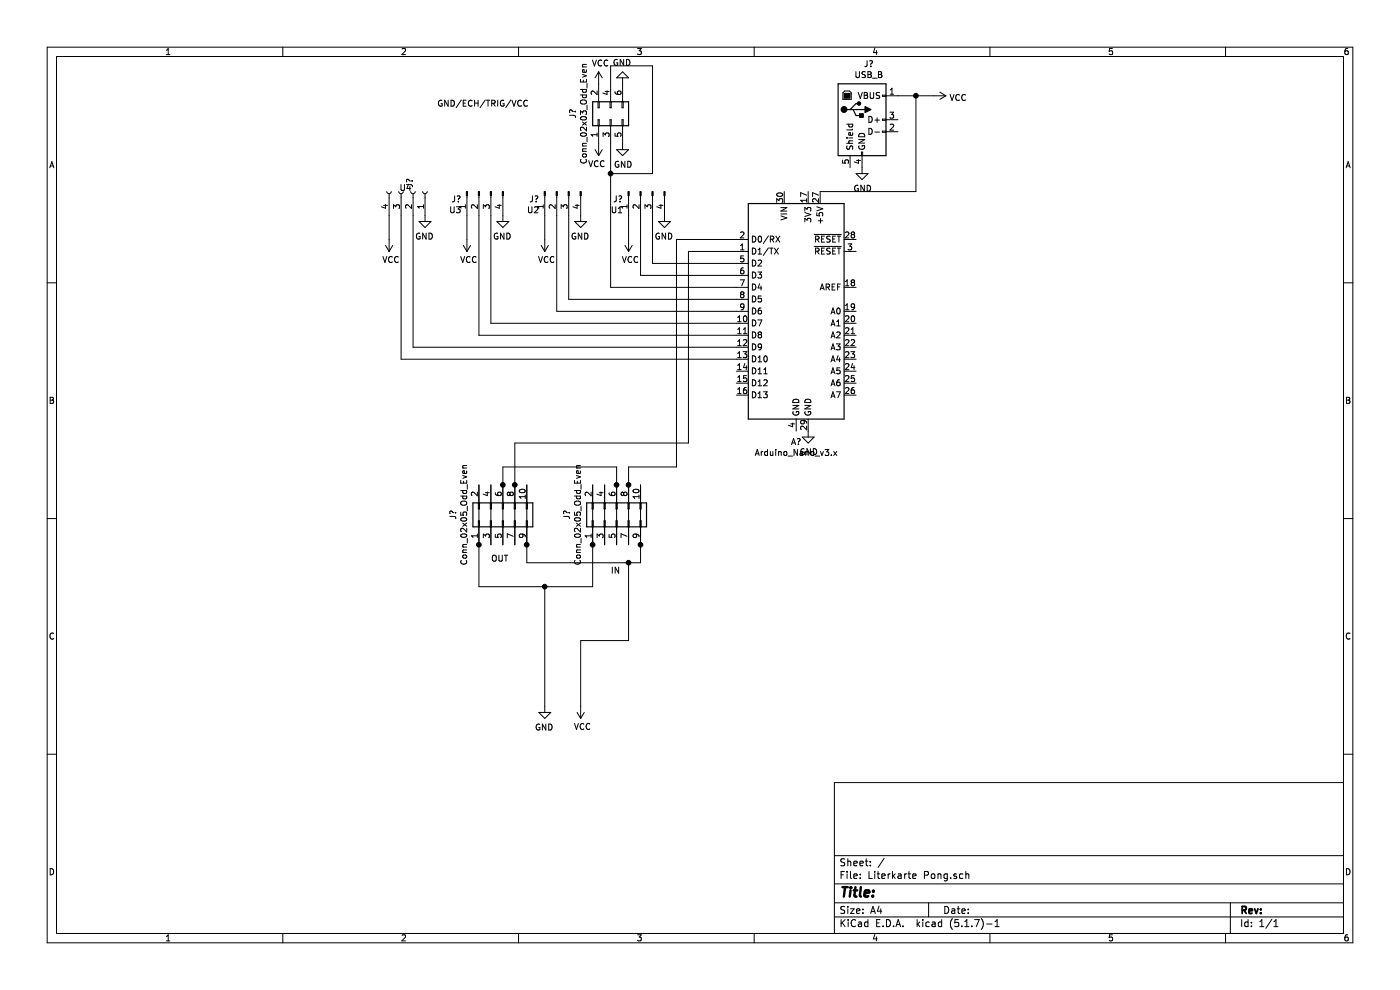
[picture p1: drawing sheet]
EESchema Schematic File Version 4
EELAYER 30 0
EELAYER END
$Descr A4 11693 8268
encoding utf-8
Sheet 1 1
Title ""
Date ""
Rev ""
Comp ""
Comment1 ""
Comment2 ""
Comment3 ""
Comment4 ""
$EndDescr
$Comp
L Literkarte-Pong-rescue:Conn_02x05_Odd_Even-Connector_Generic J?
U 1 1
P 4200 4350
F 0 "J?" H 4250 4767 50  0000 C CNN
F 1 "Conn_02x05_Odd_Even" H 4250 4676 50  0000 C CNN
F 2 "" H 4200 4350 50  0001 C CNN
F 3 "~" H 4200 4350 50  0001 C CNN
	1    4200 4350
	0    -1   -1   0   
$EndComp
$Comp
L Literkarte-Pong-rescue:Conn_02x05_Odd_Even-Connector_Generic J?
U 1 1
P 5150 4350
F 0 "J?" H 5200 4767 50  0000 C CNN
F 1 "Conn_02x05_Odd_Even" H 5200 4676 50  0000 C CNN
F 2 "" H 5150 4350 50  0001 C CNN
F 3 "~" H 5150 4350 50  0001 C CNN
	1    5150 4350
	0    -1   -1   0   
$EndComp
$Comp
L Literkarte-Pong-rescue:USB_B-Connector J?
U 1 1
P 7200 1000
F 0 "J?" H 7257 1467 50  0000 C CNN
F 1 "USB_B" H 7257 1376 50  0000 C CNN
F 2 "" H 7350 950 50  0001 C CNN
F 3 " ~" H 7350 950 50  0001 C CNN
	1    7200 1000
	1    0    0    -1  
$EndComp
$Comp
L Literkarte-Pong-rescue:Arduino_Nano_v3.x-MCU_Module A?
U 1 1
P 6650 2600
F 0 "A?" H 6650 1511 50  0000 C CNN
F 1 "Arduino_Nano_v3.x" H 6650 1420 50  0000 C CNN
F 2 "Module:Arduino_Nano" H 6650 2600 50  0001 C CIN
F 3 "http://www.mouser.com/pdfdocs/Gravitech_Arduino_Nano3_0.pdf" H 6650 2600 50  0001 C CNN
	1    6650 2600
	1    0    0    -1  
$EndComp
$Comp
L Literkarte-Pong-rescue:Conn_02x03_Odd_Even-Connector_Generic J?
U 1 1
P 5100 1000
F 0 "J?" H 5150 1317 50  0000 C CNN
F 1 "Conn_02x03_Odd_Even" H 5150 1226 50  0000 C CNN
F 2 "" H 5100 1000 50  0001 C CNN
F 3 "~" H 5100 1000 50  0001 C CNN
	1    5100 1000
	0    -1   -1   0   
$EndComp
$Comp
L Literkarte-Pong-rescue:Conn_01x04_Female-Connector J?
U 1 1
P 3450 1600
F 0 "J?" H 3478 1576 50  0000 L CNN
F 1 "U4" V 3478 1485 50  0000 L CNN
F 2 "" H 3450 1600 50  0001 C CNN
F 3 "~" H 3450 1600 50  0001 C CNN
	1    3450 1600
	0    1    -1   0   
$EndComp
$Comp
L Literkarte-Pong-rescue:Conn_01x04_Male-Connector J?
U 1 1
P 4650 1600
F 0 "J?" V 4712 1744 50  0000 L CNN
F 1 "U2" V 4803 1744 50  0000 L CNN
F 2 "" H 4650 1600 50  0001 C CNN
F 3 "~" H 4650 1600 50  0001 C CNN
	1    4650 1600
	0    -1   1    0   
$EndComp
$Comp
L Literkarte-Pong-rescue:Conn_01x04_Male-Connector J?
U 1 1
P 5350 1600
F 0 "J?" V 5412 1744 50  0000 L CNN
F 1 "U1" V 5503 1744 50  0000 L CNN
F 2 "" H 5350 1600 50  0001 C CNN
F 3 "~" H 5350 1600 50  0001 C CNN
	1    5350 1600
	0    -1   1    0   
$EndComp
$Comp
L Literkarte-Pong-rescue:GND-power #PWR?
U 1 1
P 4200 1800
F 0 "#PWR?" H 4200 1550 50  0001 C CNN
F 1 "GND" H 4205 1627 50  0000 C CNN
F 2 "" H 4200 1800 50  0001 C CNN
F 3 "" H 4200 1800 50  0001 C CNN
	1    4200 1800
	-1   0    0    -1  
$EndComp
$Comp
L Literkarte-Pong-rescue:GND-power #PWR?
U 1 1
P 4850 1800
F 0 "#PWR?" H 4850 1550 50  0001 C CNN
F 1 "GND" H 4855 1627 50  0000 C CNN
F 2 "" H 4850 1800 50  0001 C CNN
F 3 "" H 4850 1800 50  0001 C CNN
	1    4850 1800
	-1   0    0    -1  
$EndComp
$Comp
L Literkarte-Pong-rescue:GND-power #PWR?
U 1 1
P 5550 1800
F 0 "#PWR?" H 5550 1550 50  0001 C CNN
F 1 "GND" H 5555 1627 50  0000 C CNN
F 2 "" H 5550 1800 50  0001 C CNN
F 3 "" H 5550 1800 50  0001 C CNN
	1    5550 1800
	-1   0    0    -1  
$EndComp
$Comp
L Literkarte-Pong-rescue:VCC-power #PWR?
U 1 1
P 3250 2000
F 0 "#PWR?" H 3250 1850 50  0001 C CNN
F 1 "VCC" H 3265 2173 50  0000 C CNN
F 2 "" H 3250 2000 50  0001 C CNN
F 3 "" H 3250 2000 50  0001 C CNN
	1    3250 2000
	1    0    0    1   
$EndComp
$Comp
L Literkarte-Pong-rescue:GND-power #PWR?
U 1 1
P 3550 1800
F 0 "#PWR?" H 3550 1550 50  0001 C CNN
F 1 "GND" H 3555 1627 50  0000 C CNN
F 2 "" H 3550 1800 50  0001 C CNN
F 3 "" H 3550 1800 50  0001 C CNN
	1    3550 1800
	-1   0    0    -1  
$EndComp
$Comp
L Literkarte-Pong-rescue:VCC-power #PWR?
U 1 1
P 4550 2000
F 0 "#PWR?" H 4550 1850 50  0001 C CNN
F 1 "VCC" H 4565 2173 50  0000 C CNN
F 2 "" H 4550 2000 50  0001 C CNN
F 3 "" H 4550 2000 50  0001 C CNN
	1    4550 2000
	1    0    0    1   
$EndComp
$Comp
L Literkarte-Pong-rescue:VCC-power #PWR?
U 1 1
P 5250 2000
F 0 "#PWR?" H 5250 1850 50  0001 C CNN
F 1 "VCC" H 5265 2173 50  0000 C CNN
F 2 "" H 5250 2000 50  0001 C CNN
F 3 "" H 5250 2000 50  0001 C CNN
	1    5250 2000
	1    0    0    1   
$EndComp
Wire Wire Line
	5250 1800 5250 2000
Wire Wire Line
	4550 1800 4550 2000
Wire Wire Line
	3250 1800 3250 2000
Text Notes 3650 900  0    50   ~ 0
GND/ECH/TRIG/VCC\n
Wire Wire Line
	6150 2900 3450 2900
Wire Wire Line
	3450 2900 3450 1800
Wire Wire Line
	3350 1800 3350 3000
Wire Wire Line
	3350 3000 6150 3000
Wire Wire Line
	3900 1800 3900 2000
$Comp
L Literkarte-Pong-rescue:VCC-power #PWR?
U 1 1
P 3900 2000
F 0 "#PWR?" H 3900 1850 50  0001 C CNN
F 1 "VCC" H 3915 2173 50  0000 C CNN
F 2 "" H 3900 2000 50  0001 C CNN
F 3 "" H 3900 2000 50  0001 C CNN
	1    3900 2000
	1    0    0    1   
$EndComp
$Comp
L Literkarte-Pong-rescue:Conn_01x04_Male-Connector J?
U 1 1
P 4000 1600
F 0 "J?" V 4062 1744 50  0000 L CNN
F 1 "U3" V 4153 1744 50  0000 L CNN
F 2 "" H 4000 1600 50  0001 C CNN
F 3 "~" H 4000 1600 50  0001 C CNN
	1    4000 1600
	0    -1   1    0   
$EndComp
Wire Wire Line
	4000 1800 4000 2800
Wire Wire Line
	4000 2800 6150 2800
Wire Wire Line
	4100 1800 4100 2700
Wire Wire Line
	4100 2700 6150 2700
Wire Wire Line
	4650 1800 4650 2600
Wire Wire Line
	4650 2600 6150 2600
Wire Wire Line
	6150 2500 4750 2500
Wire Wire Line
	4750 2500 4750 1800
Wire Wire Line
	6150 2300 5350 2300
Wire Wire Line
	5350 2300 5350 1800
Wire Wire Line
	5450 1800 5450 2200
Wire Wire Line
	5450 2200 6150 2200
Wire Wire Line
	6850 1600 7650 1600
Wire Wire Line
	7650 1600 7650 800 
Wire Wire Line
	7650 800  7500 800 
$Comp
L Literkarte-Pong-rescue:GND-power #PWR?
U 1 1
P 7200 1400
F 0 "#PWR?" H 7200 1150 50  0001 C CNN
F 1 "GND" H 7205 1227 50  0000 C CNN
F 2 "" H 7200 1400 50  0001 C CNN
F 3 "" H 7200 1400 50  0001 C CNN
	1    7200 1400
	1    0    0    -1  
$EndComp
$Comp
L Literkarte-Pong-rescue:VCC-power #PWR?
U 1 1
P 7800 800
F 0 "#PWR?" H 7800 650 50  0001 C CNN
F 1 "VCC" V 7815 928 50  0000 L CNN
F 2 "" H 7800 800 50  0001 C CNN
F 3 "" H 7800 800 50  0001 C CNN
	1    7800 800 
	0    1    1    0   
$EndComp
Wire Wire Line
	7800 800  7650 800 
Connection ~ 7650 800 
$Comp
L Literkarte-Pong-rescue:VCC-power #PWR?
U 1 1
P 5000 700
F 0 "#PWR?" H 5000 550 50  0001 C CNN
F 1 "VCC" H 5015 873 50  0000 C CNN
F 2 "" H 5000 700 50  0001 C CNN
F 3 "" H 5000 700 50  0001 C CNN
	1    5000 700 
	1    0    0    -1  
$EndComp
$Comp
L Literkarte-Pong-rescue:GND-power #PWR?
U 1 1
P 5200 700
F 0 "#PWR?" H 5200 450 50  0001 C CNN
F 1 "GND" H 5205 527 50  0000 C CNN
F 2 "" H 5200 700 50  0001 C CNN
F 3 "" H 5200 700 50  0001 C CNN
	1    5200 700 
	-1   0    0    1   
$EndComp
$Comp
L Literkarte-Pong-rescue:VCC-power #PWR?
U 1 1
P 5000 1200
F 0 "#PWR?" H 5000 1050 50  0001 C CNN
F 1 "VCC" H 5015 1373 50  0000 C CNN
F 2 "" H 5000 1200 50  0001 C CNN
F 3 "" H 5000 1200 50  0001 C CNN
	1    5000 1200
	-1   0    0    1   
$EndComp
$Comp
L Literkarte-Pong-rescue:GND-power #PWR?
U 1 1
P 5200 1200
F 0 "#PWR?" H 5200 950 50  0001 C CNN
F 1 "GND" H 5205 1027 50  0000 C CNN
F 2 "" H 5200 1200 50  0001 C CNN
F 3 "" H 5200 1200 50  0001 C CNN
	1    5200 1200
	1    0    0    -1  
$EndComp
Wire Wire Line
	5100 1200 5100 1450
Wire Wire Line
	5100 2400 6150 2400
Wire Wire Line
	5100 700  5100 550 
Wire Wire Line
	5100 550  5450 550 
Wire Wire Line
	5450 550  5450 1450
Wire Wire Line
	5450 1450 5100 1450
Connection ~ 5100 1450
Wire Wire Line
	5100 1450 5100 2400
$Comp
L Literkarte-Pong-rescue:GND-power #PWR?
U 1 1
P 6750 3600
F 0 "#PWR?" H 6750 3350 50  0001 C CNN
F 1 "GND" H 6755 3427 50  0000 C CNN
F 2 "" H 6750 3600 50  0001 C CNN
F 3 "" H 6750 3600 50  0001 C CNN
	1    6750 3600
	1    0    0    -1  
$EndComp
Wire Wire Line
	4950 4050 4950 4550
Wire Wire Line
	4950 4550 4950 4900
Wire Wire Line
	4000 4900 4000 4550
Connection ~ 4950 4550
Wire Wire Line
	4000 4050 4000 4550
Connection ~ 4000 4550
Wire Wire Line
	4400 4550 4400 4700
Wire Wire Line
	5350 4700 5350 4550
Wire Wire Line
	5350 4050 5350 4550
Connection ~ 5350 4550
Wire Wire Line
	4400 4050 4400 4550
Connection ~ 4400 4550
Wire Wire Line
	4200 4050 4200 4550
Wire Wire Line
	5150 4050 5150 4550
Wire Wire Line
	5050 4550 5050 4050
Wire Wire Line
	4300 4550 4300 4050
Wire Wire Line
	4100 4050 4100 4550
Wire Wire Line
	4200 4050 4200 3900
Wire Wire Line
	4200 3900 5150 3900
Wire Wire Line
	5150 3900 5150 4050
Connection ~ 4200 4050
Connection ~ 5150 4050
Text Notes 5100 4800 0    50   ~ 0
IN\n
Text Notes 4100 4700 0    50   ~ 0
OUT\n
Wire Wire Line
	6150 2000 5650 2000
Wire Wire Line
	5650 2000 5650 3900
Wire Wire Line
	5650 3900 5250 3900
Wire Wire Line
	5250 3900 5250 4050
Connection ~ 5250 4050
Wire Wire Line
	5250 4050 5250 4550
Wire Wire Line
	6150 2100 5750 2100
Wire Wire Line
	5750 2100 5750 3700
Wire Wire Line
	5750 3700 4300 3700
Wire Wire Line
	4300 3700 4300 4050
Connection ~ 4300 4050
$Comp
L Literkarte-Pong-rescue:GND-power #PWR?
U 1 1
P 4550 5900
F 0 "#PWR?" H 4550 5650 50  0001 C CNN
F 1 "GND" H 4555 5727 50  0000 C CNN
F 2 "" H 4550 5900 50  0001 C CNN
F 3 "" H 4550 5900 50  0001 C CNN
	1    4550 5900
	-1   0    0    -1  
$EndComp
$Comp
L Literkarte-Pong-rescue:VCC-power #PWR?
U 1 1
P 4850 5900
F 0 "#PWR?" H 4850 5750 50  0001 C CNN
F 1 "VCC" H 4865 6073 50  0000 C CNN
F 2 "" H 4850 5900 50  0001 C CNN
F 3 "" H 4850 5900 50  0001 C CNN
	1    4850 5900
	1    0    0    1   
$EndComp
Wire Wire Line
	4000 4900 4550 4900
Wire Wire Line
	4400 4700 5250 4700
Wire Wire Line
	4850 5900 4850 5350
Wire Wire Line
	4850 5350 5250 5350
Wire Wire Line
	5250 5350 5250 4700
Connection ~ 5250 4700
Wire Wire Line
	5250 4700 5350 4700
Wire Wire Line
	4550 5900 4550 4900
Connection ~ 4550 4900
Wire Wire Line
	4550 4900 4950 4900
$EndSCHEMATC
